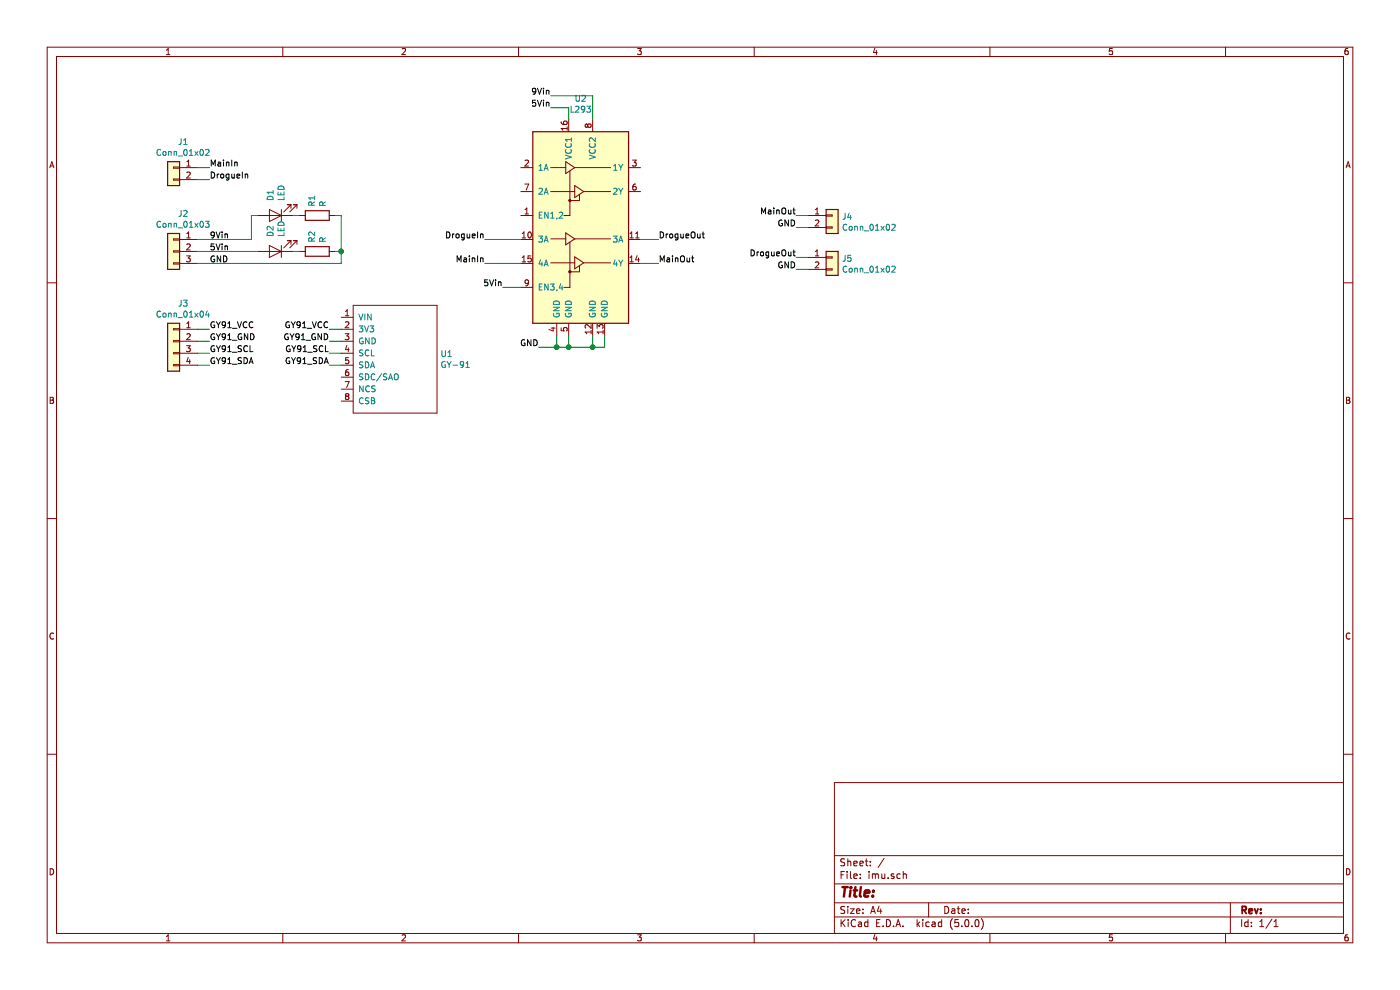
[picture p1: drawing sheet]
EESchema Schematic File Version 4
LIBS:imu-cache
EELAYER 26 0
EELAYER END
$Descr A4 11693 8268
encoding utf-8
Sheet 1 1
Title ""
Date ""
Rev ""
Comp ""
Comment1 ""
Comment2 ""
Comment3 ""
Comment4 ""
$EndDescr
$Comp
L Connector_Generic:Conn_01x02 J1
U 1 1
P 1450 1400
F 0 "J1" H 1370 1617 50  0000 C CNN
F 1 "Conn_01x02" H 1370 1526 50  0000 C CNN
F 2 "TerminalBlock:TerminalBlock_bornier-2_P5.08mm" H 1450 1400 50  0001 C CNN
F 3 "~" H 1450 1400 50  0001 C CNN
	1    1450 1400
	-1   0    0    -1  
$EndComp
$Comp
L Connector_Generic:Conn_01x04 J3
U 1 1
P 1450 2850
F 0 "J3" H 1370 3167 50  0000 C CNN
F 1 "Conn_01x04" H 1370 3076 50  0000 C CNN
F 2 "Connector_PinHeader_2.54mm:PinHeader_1x04_P2.54mm_Vertical" H 1450 2850 50  0001 C CNN
F 3 "~" H 1450 2850 50  0001 C CNN
	1    1450 2850
	-1   0    0    -1  
$EndComp
$Comp
L Hanaro:GY-91 U1
U 1 1
P 3300 3000
F 0 "U1" H 3677 3046 50  0000 L CNN
F 1 "GY-91" H 3677 2955 50  0000 L CNN
F 2 "Arduino:GY-91" H 3300 3200 50  0001 C CNN
F 3 "" H 3300 3200 50  0001 C CNN
	1    3300 3000
	1    0    0    -1  
$EndComp
Text Label 1750 2750 0    50   ~ 0
GY91_VCC
Text Label 1750 2850 0    50   ~ 0
GY91_GND
Text Label 1750 2950 0    50   ~ 0
GY91_SCL
Text Label 1750 3050 0    50   ~ 0
GY91_SDA
Wire Wire Line
	1650 2750 1750 2750
Wire Wire Line
	1650 2850 1750 2850
Wire Wire Line
	1650 2950 1750 2950
Wire Wire Line
	1650 3050 1750 3050
Text Label 2750 2750 2    50   ~ 0
GY91_VCC
Text Label 2750 2850 2    50   ~ 0
GY91_GND
Text Label 2750 2950 2    50   ~ 0
GY91_SCL
Text Label 2750 3050 2    50   ~ 0
GY91_SDA
Wire Wire Line
	2750 2950 2850 2950
Wire Wire Line
	2750 3050 2850 3050
Wire Wire Line
	2750 2850 2850 2850
Wire Wire Line
	2750 2750 2850 2750
$Comp
L Driver_Motor:L293 U2
U 1 1
P 4850 2000
F 0 "U2" H 4850 3178 50  0000 C CNN
F 1 "L293" H 4850 3087 50  0000 C CNN
F 2 "Package_DIP:DIP-16_W7.62mm" H 5100 1250 50  0001 L CNN
F 3 "http://www.ti.com/lit/ds/symlink/l293.pdf" H 4550 2700 50  0001 C CNN
	1    4850 2000
	1    0    0    -1  
$EndComp
$Comp
L Connector_Generic:Conn_01x03 J2
U 1 1
P 1450 2100
F 0 "J2" H 1370 2417 50  0000 C CNN
F 1 "Conn_01x03" H 1370 2326 50  0000 C CNN
F 2 "TerminalBlock:TerminalBlock_bornier-3_P5.08mm" H 1450 2100 50  0001 C CNN
F 3 "~" H 1450 2100 50  0001 C CNN
	1    1450 2100
	-1   0    0    -1  
$EndComp
Text Label 1750 2200 0    50   ~ 0
GND
Text Label 1750 2100 0    50   ~ 0
5Vin
Text Label 1750 2000 0    50   ~ 0
9Vin
Text Label 4500 2900 2    50   ~ 0
GND
Wire Wire Line
	4500 2900 4650 2900
Wire Wire Line
	4650 2900 4650 2800
Wire Wire Line
	4650 2900 4750 2900
Wire Wire Line
	4750 2900 4750 2800
Connection ~ 4650 2900
Wire Wire Line
	4750 2900 4950 2900
Wire Wire Line
	4950 2900 4950 2800
Connection ~ 4750 2900
Wire Wire Line
	4950 2900 5050 2900
Wire Wire Line
	5050 2900 5050 2800
Connection ~ 4950 2900
Text Label 4600 800  2    50   ~ 0
9Vin
Text Label 4600 900  2    50   ~ 0
5Vin
Wire Wire Line
	4600 900  4750 900 
Wire Wire Line
	4750 900  4750 1000
Wire Wire Line
	4600 800  4950 800 
Wire Wire Line
	4950 800  4950 1000
Text Label 6650 1800 2    50   ~ 0
MainOut
Text Label 6650 2150 2    50   ~ 0
DrogueOut
Text Label 1750 1400 0    50   ~ 0
MainIn
Text Label 1750 1500 0    50   ~ 0
DrogueIn
Wire Wire Line
	1650 1400 1750 1400
Wire Wire Line
	1750 1500 1650 1500
Wire Wire Line
	6650 1800 6750 1800
Wire Wire Line
	6650 2150 6750 2150
$Comp
L Connector_Generic:Conn_01x02 J4
U 1 1
P 6950 1800
F 0 "J4" H 7030 1792 50  0000 L CNN
F 1 "Conn_01x02" H 7030 1701 50  0000 L CNN
F 2 "TerminalBlock:TerminalBlock_bornier-2_P5.08mm" H 6950 1800 50  0001 C CNN
F 3 "~" H 6950 1800 50  0001 C CNN
	1    6950 1800
	1    0    0    -1  
$EndComp
$Comp
L Connector_Generic:Conn_01x02 J5
U 1 1
P 6950 2150
F 0 "J5" H 7030 2142 50  0000 L CNN
F 1 "Conn_01x02" H 7030 2051 50  0000 L CNN
F 2 "TerminalBlock:TerminalBlock_bornier-2_P5.08mm" H 6950 2150 50  0001 C CNN
F 3 "~" H 6950 2150 50  0001 C CNN
	1    6950 2150
	1    0    0    -1  
$EndComp
Text Label 6650 2250 2    50   ~ 0
GND
Wire Wire Line
	6650 2250 6750 2250
Text Label 6650 1900 2    50   ~ 0
GND
Wire Wire Line
	6650 1900 6750 1900
Text Label 5500 2000 0    50   ~ 0
DrogueOut
Text Label 5500 2200 0    50   ~ 0
MainOut
Text Label 4050 2200 2    50   ~ 0
MainIn
Text Label 4050 2000 2    50   ~ 0
DrogueIn
Wire Wire Line
	4050 2200 4350 2200
Wire Wire Line
	4050 2000 4350 2000
Text Label 4200 2400 2    50   ~ 0
5Vin
Wire Wire Line
	4200 2400 4350 2400
Wire Wire Line
	5350 2000 5500 2000
Wire Wire Line
	5350 2200 5500 2200
$Comp
L Device:LED D1
U 1 1
P 2300 1800
F 0 "D1" V 2338 1683 50  0000 R CNN
F 1 "LED" V 2247 1683 50  0000 R CNN
F 2 "LED_SMD:LED_0603_1608Metric_Pad1.05x0.95mm_HandSolder" H 2300 1800 50  0001 C CNN
F 3 "~" H 2300 1800 50  0001 C CNN
	1    2300 1800
	-1   0    0    1   
$EndComp
$Comp
L Device:R R1
U 1 1
P 2650 1800
F 0 "R1" H 2720 1846 50  0000 L CNN
F 1 "R" H 2720 1755 50  0000 L CNN
F 2 "Resistor_SMD:R_1206_3216Metric_Pad1.42x1.75mm_HandSolder" V 2580 1800 50  0001 C CNN
F 3 "~" H 2650 1800 50  0001 C CNN
	1    2650 1800
	0    -1   -1   0   
$EndComp
$Comp
L Device:LED D2
U 1 1
P 2300 2100
F 0 "D2" V 2338 1983 50  0000 R CNN
F 1 "LED" V 2247 1983 50  0000 R CNN
F 2 "LED_SMD:LED_0603_1608Metric_Pad1.05x0.95mm_HandSolder" H 2300 2100 50  0001 C CNN
F 3 "~" H 2300 2100 50  0001 C CNN
	1    2300 2100
	-1   0    0    1   
$EndComp
$Comp
L Device:R R2
U 1 1
P 2650 2100
F 0 "R2" H 2720 2146 50  0000 L CNN
F 1 "R" H 2720 2055 50  0000 L CNN
F 2 "Resistor_SMD:R_1206_3216Metric_Pad1.42x1.75mm_HandSolder" V 2580 2100 50  0001 C CNN
F 3 "~" H 2650 2100 50  0001 C CNN
	1    2650 2100
	0    -1   -1   0   
$EndComp
Wire Wire Line
	2450 1800 2500 1800
Wire Wire Line
	2450 2100 2500 2100
Wire Wire Line
	1650 2100 2150 2100
Wire Wire Line
	2100 2000 2100 1800
Wire Wire Line
	2100 1800 2150 1800
Wire Wire Line
	1650 2000 2100 2000
Wire Wire Line
	2800 1800 2850 1800
Wire Wire Line
	2850 1800 2850 2100
Wire Wire Line
	1650 2200 2850 2200
Wire Wire Line
	2800 2100 2850 2100
Connection ~ 2850 2100
Wire Wire Line
	2850 2100 2850 2200
$EndSCHEMATC
